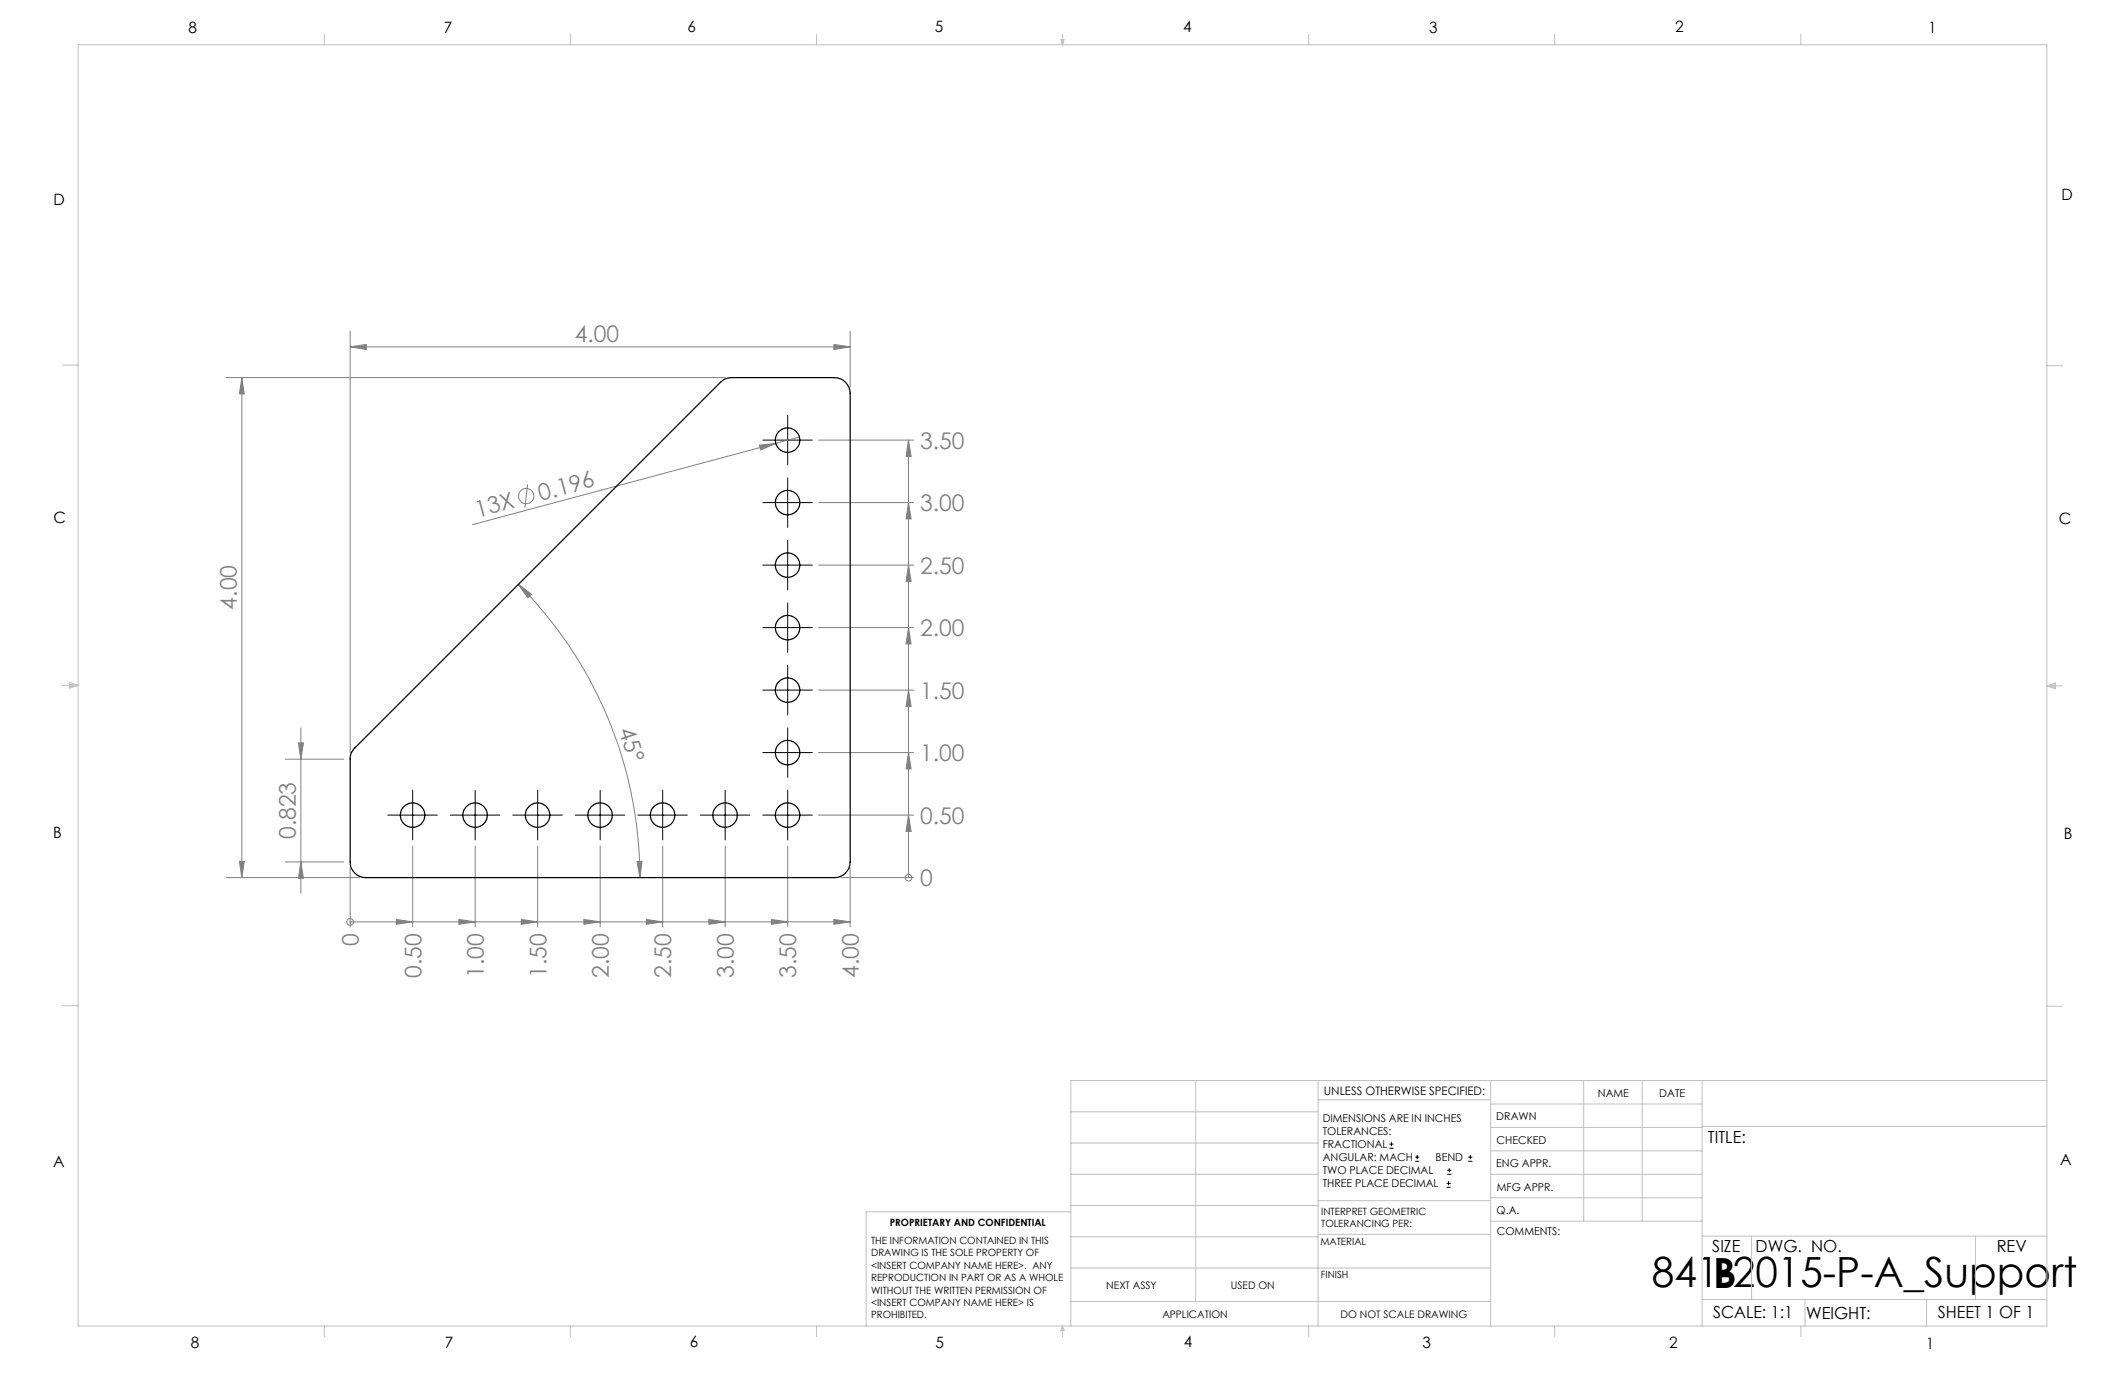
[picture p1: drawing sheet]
<svg xmlns="http://www.w3.org/2000/svg" width="432mm" height="279mm" viewBox="0 0 432 279" stroke-linecap="round" stroke-linejoin="round" font-family="sans-serif">
<g fill="none" stroke="#808080" stroke-width=".2">
<path d="M46 76.7h101.4M49.1 76.7l.5 3.3h-1zM49.1 76.7v101.6M71.2 70.5l3.2-.5v1zM71.2 67.3v85.7M71.2 70.5h101.6M169.4 70l3.4 .5-3.4 .5zM172.8 67.3v11.3M107.2 98.4l-.6 4.8M154.3 90.5l3.3-.4-3 1.3zM157.6 90.1l-61.6 16.5M162.5 88.8l-4.9 1.3"/>
<path d="M166.3 89.4h19.3M184.6 89.4v88.9M184.6 89.4l.5 3.3h-1zM105.3 118.7l2.7 2.1-.8 .7zM105.3 118.7a84.3 84.3 0 0 1 24.7 59.6M166.3 114.8h19.3M166.3 102.1h19.3M184.6 114.8l.5 3.3h-1zM184.6 102.1l.5 3.3h-1zM166.3 127.5h19.3M184.6 127.5l.5 3.3h-1zM58 154.3h11.9"/>
<path d="M60.6 151h1.1l-.6 3.3zM61.1 147.9v33.6M166.3 152.9h19.3M166.3 140.2h19.3M184.6 152.9l.5 3.3h-1zM184.6 140.2l.5 3.3h-1zM46 178.3h27.1M48.6 175h1l-.5 3.3zM58 175.2h11.9M61.1 175.2l.6 3.3h-1.1zM71.2 176.4v11.9M83.9 171.9v16.4"/>
<path d="M96.6 171.9v16.4M109.3 171.9v16.4M122 171.9v16.4M129.4 175h1.1l-.5 3.3zM134.7 171.9v16.4M147.4 171.9v16.4M160.1 171.9v16.4M166.3 165.6h19.3M170.9 178.3h14.7M172.8 176.4v11.9M184.6 178.3h.1M184.6 165.6l.5 3.3h-1z"/>
<path d="M71.2 187.3h.1M71.2 187.3h101.6M80.5 186.8l3.4 .5-3.4 .5zM93.2 186.8l3.4 .5-3.4 .5zM105.9 186.8l3.4 .5-3.4 .5zM118.6 186.8l3.4 .5-3.4 .5zM131.3 186.8l3.4 .5-3.4 .5zM144 186.8l3.4 .5-3.4 .5zM156.7 186.8l3.4 .5-3.4 .5zM169.4 186.8l3.4 .5-3.4 .5z"/>
<circle cx="106.9" cy="100.8" r="1.55"/>
<circle cx="184.6" cy="178.3" r=".67"/>
<circle cx="71.1" cy="187.3" r=".69"/>
</g>
<g fill="none" stroke="#000" stroke-width=".2">
<path d="M155 89.4h10.1M160.1 84.4v10.1M160.1 97.1v10.1M155 114.8h10.1M155 102.1h10.1M160.1 109.8v10.1M155 127.5h10.1M160.1 122.5v10.1M160.1 135.2v10.1M155 152.9h10.1M155 140.2h10.1M160.1 147.9v10.1"/>
<path d="M78.8 165.6h10.1M83.9 160.6v10.1M91.5 165.6h10.1M96.6 160.6v10.1M104.2 165.6h10.1M109.3 160.6v10.1M116.9 165.6h10.1M122 160.6v10.1M129.6 165.6h10.1M134.7 160.6v10.1M142.3 165.6h10.1M147.4 160.6v10.1"/>
<path d="M155 165.6h10.1M160.1 160.6v10.1M282.3 233.3h.9M282.3 232.5h.9M282.8 232.1v.8M287.6 236h.8M287.6 235.1h.8M288 234.7v.8M294.1 238.6h.8M294.1 237.8h.8M294.5 237.4v.8M298.3 236h.9"/>
<path d="M298.3 235.1h.9M298.8 234.7v.8M293.9 241.3h.9M293.9 240.5h.9M294.4 240v.8"/>
</g>
<g fill="none" stroke="#c0c0c0" stroke-width=".2">
<path d="M15.9 9.1h400v260.4h-400zM65.9 6.9v2.2M115.9 6.9v2.2M165.9 6.9v2.2M215.6 8h.6l-.3 1.1zM215.7 8l.2 1.1M215.9 6.9v2.2M216 8l-.1 1.1M265.9 6.9v2.2M315.9 6.9v2.2M365.9 6.9v2.2M12.7 74.2h3.2"/>
<path d="M415.9 74.3h3.2M12.7 139.3h3.2M14.2 139.1l1.7 .2M14.2 138.7l1.7 .6-1.7 .5zM15.9 139.3l-1.7 .3M415.9 139.4h3.2M415.9 139.4l1.8-.6v1.2zM415.9 139.4l1.8 .3M417.7 139.2l-1.8 .2M12.7 204.4h3.2M243 219.6v44.9M267.8 219.6v49.9"/>
<path d="M302.9 219.6v49.9M321.8 219.6v28.5M333.7 219.6v28.5M345.9 219.6v49.9M415.9 204.5h3.2M415.9 219.6h-198.3v49.9M217.6 238.6h50.2M217.6 232.3h50.2M217.6 225.9h50.2M267.8 223.5h35.1M302.9 233.9h43M302.9 229.1h43"/>
<path d="M302.9 224.3h43M302.9 238.6h43M345.9 228.9h70M217.6 257.7h85.3M217.6 251.3h50.2M217.6 245h50.2M217.6 246.2h-41.6v23.3M267.8 250.8h35.1M267.8 244h35.1M302.9 248.1h43M302.9 243.4h43M345.9 251.2h70"/>
<path d="M355.9 251.2v12.9M401.4 251.2v12.9M65.9 269.5v2.1M115.9 269.5v2.1M165.9 269.5v2.1M215.9 269.5v2.1M215.9 269.5l.3 .8h-.6zM217.6 264.5h85.3M265.9 269.5v2.1M315.9 269.5v2.1M345.9 264.1h70M365.9 269.5v2.1"/>
<path d="M366.8 264.1v5.4M391.5 264.1v5.4"/>
</g>
<g fill="#808080">
<path d="M154.3 90.5l3.3-.4-3 1.3z"/>
<path d="M184.6 165.6l.5 3.3h-1zM184.6 152.9l.5 3.3h-1zM184.6 140.2l.5 3.3h-1zM184.6 127.5l.5 3.3h-1zM184.6 114.8l.5 3.3h-1zM184.6 102.1l.5 3.3h-1zM184.6 89.4l.5 3.3h-1z"/>
<path d="M80.5 186.8l3.4 .5-3.4 .5zM93.2 186.8l3.4 .5-3.4 .5zM105.9 186.8l3.4 .5-3.4 .5zM118.6 186.8l3.4 .5-3.4 .5zM131.3 186.8l3.4 .5-3.4 .5zM144 186.8l3.4 .5-3.4 .5zM156.7 186.8l3.4 .5-3.4 .5zM169.4 186.8l3.4 .5-3.4 .5z"/>
<path d="M129.4 175h1.1l-.5 3.3zM105.3 118.7l2.7 2.1-.8 .7z"/>
<path d="M71.2 70.5l3.2-.5v1zM169.4 70l3.4 .5-3.4 .5z"/>
<path d="M48.6 175h1l-.5 3.3zM49.1 76.7l.5 3.3h-1z"/>
<path d="M60.6 151h1.1l-.6 3.3zM61.1 175.2l.6 3.3h-1.1z"/>
</g>
<g fill="none" stroke="#000" stroke-width=".25">
<path d="M71.9 152.2l74.5-74.5a3.1 3.1 0 0 1 2.3-1h20.9a3.3 3.3 0 0 1 3.2 3.2v95.3a3.2 3.2 0 0 1-3.2 3.1h-95.3a3.1 3.1 0 0 1-3.1-3.1v-21.2l.2-1z"/>
<circle cx="160" cy="89.4" r="2.49"/>
<circle cx="160" cy="102.1" r="2.49"/>
<circle cx="160" cy="114.8" r="2.49"/>
<circle cx="160" cy="127.5" r="2.49"/>
<circle cx="160" cy="140.2" r="2.49"/>
<circle cx="160" cy="152.9" r="2.49"/>
<circle cx="83.8" cy="165.6" r="2.49"/>
<circle cx="96.5" cy="165.6" r="2.49"/>
<circle cx="109.2" cy="165.6" r="2.49"/>
<circle cx="121.9" cy="165.6" r="2.49"/>
<circle cx="134.6" cy="165.6" r="2.49"/>
<circle cx="147.3" cy="165.6" r="2.49"/>
<circle cx="160" cy="165.6" r="2.49"/>
</g>
<g font-size="8.5">
<text x="335.7" y="261.6">841-2015-P-A_Support</text>
<text x="348.1" y="261.8">B</text>
</g>
<g font-size="4.7" fill="#808080">
<text x="116.8" y="69.5">4.00</text>
<text x="186.9" y="91.2">3.50</text>
<text x="109.9" y="101.8" transform="rotate(-15 109.9 101.8)">0.196</text>
<text x="97" y="105.2" transform="rotate(-15 97 105.2)">13X</text>
<text x="186.9" y="103.9">3.00</text>
<text x="186.9" y="116.6">2.50</text>
<text x="48.1" y="123.9" transform="rotate(-90 48.1 123.9)">4.00</text>
<text x="186.9" y="129.3">2.00</text>
<text x="186.9" y="142">1.50</text>
<text x="125.7" y="148.4" transform="rotate(72 125.7 148.4)">45°</text>
<text x="186.9" y="154.7">1.00</text>
<text x="186.9" y="167.4">0.50</text>
<text x="60.1" y="170.5" transform="rotate(-90 60.1 170.5)">0.823</text>
<text x="186.9" y="180.1">0</text>
<text x="72.9" y="192.2" transform="rotate(-90 72.9 192.2)">0</text>
<text x="85.6" y="198.7" transform="rotate(-90 85.6 198.7)">0.50</text>
<text x="98.3" y="198.7" transform="rotate(-90 98.3 198.7)">1.00</text>
<text x="111" y="198.7" transform="rotate(-90 111 198.7)">1.50</text>
<text x="123.7" y="198.7" transform="rotate(-90 123.7 198.7)">2.00</text>
<text x="136.4" y="198.7" transform="rotate(-90 136.4 198.7)">2.50</text>
<text x="149.1" y="198.7" transform="rotate(-90 149.1 198.7)">3.00</text>
<text x="161.8" y="198.7" transform="rotate(-90 161.8 198.7)">3.50</text>
<text x="174.5" y="198.7" transform="rotate(-90 174.5 198.7)">4.00</text>
</g>
<g font-size="3.4">
<text x="347.1" y="232.3">TITLE:</text>
<text x="347.9" y="254.3">SIZE</text>
<text x="356.7" y="254.4">DWG. NO.</text>
<text x="405.7" y="254.5">REV</text>
<text x="348.1" y="267.9">SCALE: 1:1</text>
<text x="367" y="268">WEIGHT:</text>
<text x="393.8" y="267.9">SHEET 1 OF 1</text>
</g>
<g font-size="3.2">
<text x="38.3" y="6.7">8</text>
<text x="90.2" y="6.7">7</text>
<text x="139.7" y="6.5">6</text>
<text x="190" y="6.5">5</text>
<text x="240.4" y="6.5">4</text>
<text x="290.4" y="6.7">3</text>
<text x="340.4" y="6.5">2</text>
<text x="391.9" y="6.7">1</text>
<text x="10.9" y="41.6">D</text>
<text x="418.9" y="40.7">D</text>
<text x="10.9" y="106.3">C</text>
<text x="418.4" y="106.4">C</text>
<text x="10.8" y="170.2">B</text>
<text x="419.4" y="170.6">B</text>
<text x="10.8" y="237.2">A</text>
<text x="418.6" y="236.8">A</text>
<text x="38.8" y="273.8">8</text>
<text x="90.4" y="273.8">7</text>
<text x="140.2" y="273.8">6</text>
<text x="190.1" y="273.9">5</text>
<text x="240.5" y="273.8">4</text>
<text x="289" y="273.9">3</text>
<text x="339.1" y="273.8">2</text>
<text x="391.4" y="274.1">1</text>
</g>
<text font-size="2.4" x="269" y="222.4">UNLESS OTHERWISE SPECIFIED:</text>
<g font-size="2.2">
<text x="268.8" y="228">DIMENSIONS ARE IN INCHES</text>
<text x="304.1" y="227.7">DRAWN</text>
<text x="324.7" y="222.9">NAME</text>
<text x="337.2" y="222.9">DATE</text>
<text x="268.8" y="230.6">TOLERANCES:</text>
<text x="268.8" y="233.3">FRACTIONAL</text>
<text x="304.1" y="232.6">CHECKED</text>
<text x="268.8" y="236">ANGULAR: MACH</text>
<text x="268.8" y="238.6">TWO PLACE DECIMAL</text>
<text x="291.7" y="236">BEND</text>
<text x="304" y="237.2">ENG APPR.</text>
<text x="268.8" y="241.3">THREE PLACE DECIMAL</text>
<text x="304.2" y="241.9">MFG APPR.</text>
<text x="304.1" y="246.7">Q.A.</text>
<text x="304.1" y="250.9">COMMENTS:</text>
</g>
<g font-size="2.1">
<text x="224.8" y="262">NEXT ASSY</text>
<text x="250.1" y="261.9">USED ON</text>
<text x="236.2" y="267.8">APPLICATION</text>
<text x="272.4" y="267.8">DO NOT SCALE DRAWING</text>
</g>
<g font-size="2">
<text x="180.8" y="249.2">PROPRIETARY AND CONFIDENTIAL</text>
<text x="268.5" y="246.8">INTERPRET GEOMETRIC</text>
<text x="268.5" y="249.4">TOLERANCING PER:</text>
<text x="177" y="252.8">THE INFORMATION CONTAINED IN THIS</text>
<text x="177" y="255.3">DRAWING IS THE SOLE PROPERTY OF</text>
<text x="177" y="257.8">&lt;INSERT COMPANY NAME HERE&gt;. ANY</text>
<text x="268.3" y="252.9">MATERIAL</text>
<text x="177" y="260.3">REPRODUCTION IN PART OR AS A WHOLE</text>
<text x="177" y="262.9">WITHOUT THE WRITTEN PERMISSION OF</text>
<text x="268.4" y="259.7">FINISH</text>
<text x="177" y="265.4">&lt;INSERT COMPANY NAME HERE&gt; IS</text>
<text x="177" y="267.9">PROHIBITED.</text>
</g>
</svg>
